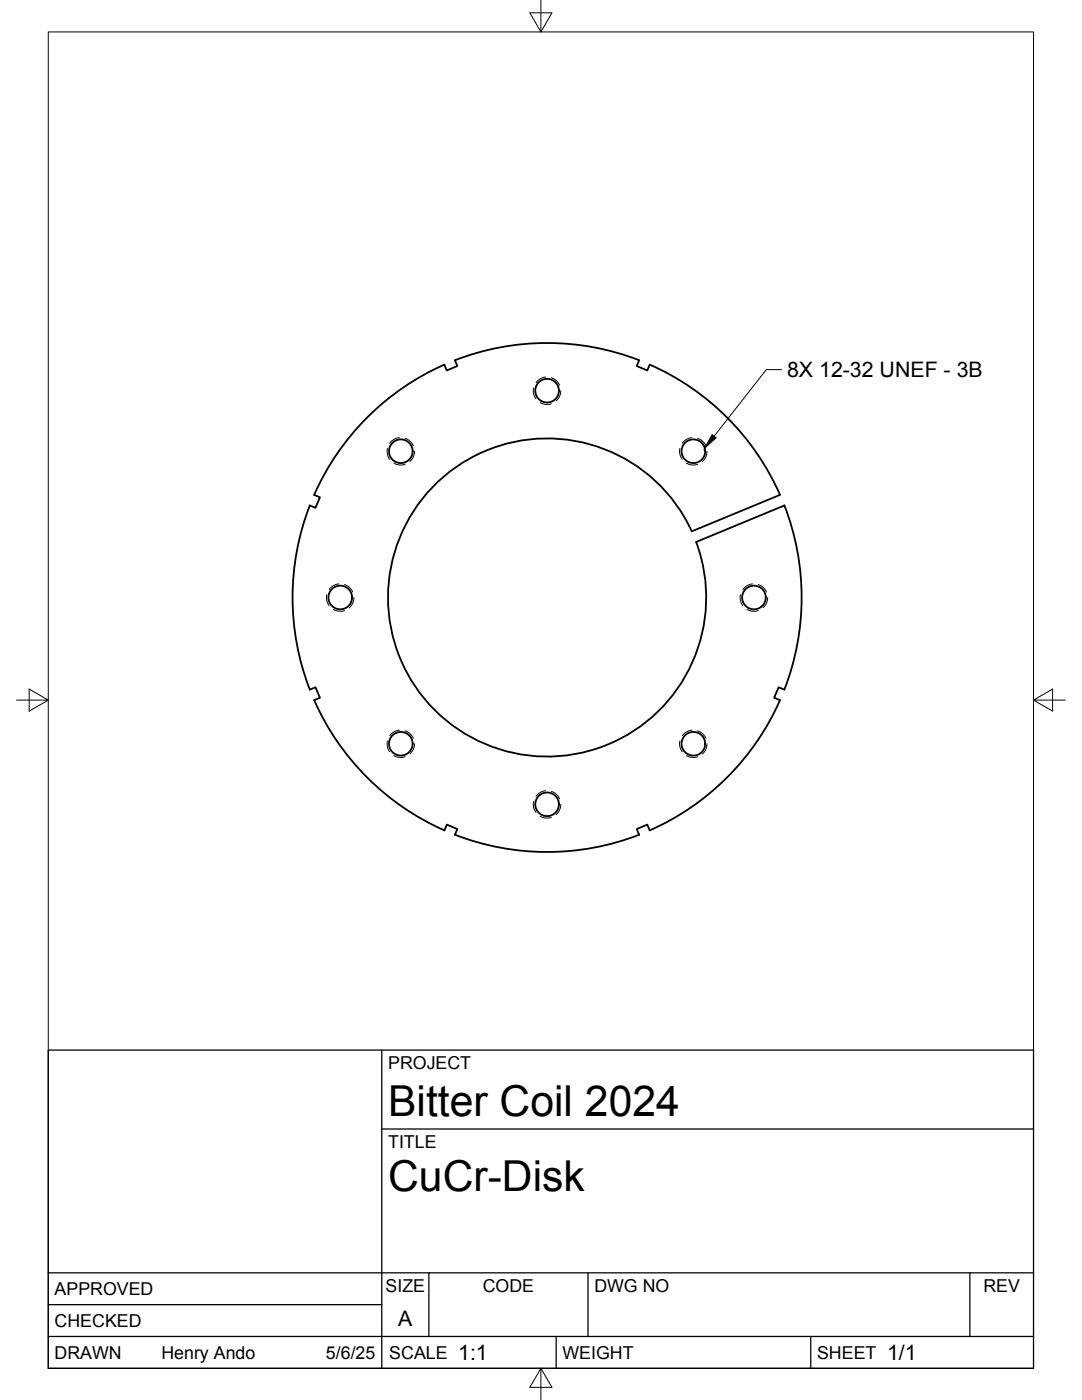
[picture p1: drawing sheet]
<svg xmlns="http://www.w3.org/2000/svg" width="216mm" height="279mm" viewBox="0 0 216 279" stroke-linecap="round" stroke-linejoin="round" font-family="sans-serif">
<!-- layer: Visible -->
<g fill="none" stroke="#000" stroke-width=".36">
<path d="M88.7 72.8a50.8 50.8 0 0 0-26 26M127.5 71.9l-.4 1.1 2.1 .9 .4-1.1a50.7 50.7 0 0 1 26 26l-17.6 7.2a31.7 31.7 0 0 0-54.3-5.7 31.7 31.7 0 0 0 21 50.4 31.7 31.7 0 0 0 34.2-42.5l17.6-7.3M127.5 71.9a50.7 50.7 0 0 0-36.7 0l.4 1.1-2 .9-.5-1.1M62.7 98.8l1.1 .5-.9 2-1.1-.4a50.8 50.8 0 0 0 0 36.7l1.1-.4 .9 2.1-1.1 .4M156.5 100.9a50.8 50.8 0 0 1 0 36.7M62.7 139.7a50.8 50.8 0 0 0 26 26M156.5 137.6l-1.1-.4-.9 2.1 1.1 .4a50.8 50.8 0 0 1-25.9 26l-.5-1.1-2.1 .9 .4 1.1M88.7 165.7l.5-1.1 2 .9-.4 1.1a50.8 50.8 0 0 0 36.7 0"/>
<circle cx="109.2" cy="78" r="2.36"/>
<circle cx="80" cy="90.1" r="2.36"/>
<circle cx="138.4" cy="90.1" r="2.36"/>
<circle cx="67.9" cy="119.2" r="2.36"/>
<circle cx="150.4" cy="119.2" r="2.36"/>
<circle cx="80" cy="148.4" r="2.36"/>
<circle cx="138.4" cy="148.4" r="2.36"/>
<circle cx="109.2" cy="160.5" r="2.36"/>
</g>
<!-- layer: Hidden -->
<g fill="none" stroke="#000" stroke-width=".2">
<path d="M106.5 77.4l-.1 .1a2.68 2.68 0 0 0 .5 2.1M108.9 75.3h-.2a2.74 2.74 0 0 0-1.7 1.1M110 75.4h.1a2.78 2.78 0 0 1 1.6 1.5M111.9 78a2.71 2.71 0 0 1-.9 2M77.3 89.5v.1a2.77 2.77 0 0 0 .4 2.1M78.6 92.4a2.64 2.64 0 0 0 2.2 .3M79.7 87.4h-.2a2.57 2.57 0 0 0-1.7 1.1M80.8 87.5h.1a2.84 2.84 0 0 1 1.6 1.5M82.7 90.1a2.78 2.78 0 0 1-.9 2M107.8 80.3a2.61 2.61 0 0 0 2.2 .3M135.7 89.5l-.1 .1a2.68 2.68 0 0 0 .5 2.1M137 92.4a2.61 2.61 0 0 0 2.2 .3"/>
<path d="M138.1 87.4h-.2a2.59 2.59 0 0 0-1.8 1.1M139.2 87.5h.1a2.74 2.74 0 0 1 1.5 1.5M141.1 90.1a2.57 2.57 0 0 1-.9 2M65.2 118.7v.1a2.7 2.7 0 0 0 .5 2.1M67.6 116.5h-.2a2.71 2.71 0 0 0-1.7 1.1M68.7 116.6l.1 .1a2.78 2.78 0 0 1 1.6 1.5M70.6 119.3a2.71 2.71 0 0 1-.9 2M147.8 118.7l-.1 .1a2.7 2.7 0 0 0 .5 2.1M150.2 116.5h-.3a2.74 2.74 0 0 0-1.7 1.1M151.3 116.6l.1 .1a2.78 2.78 0 0 1 1.5 1.5M153.2 119.3a2.71 2.71 0 0 1-.9 2M66.5 121.6a2.64 2.64 0 0 0 2.2 .3"/>
<path d="M149.1 121.6a2.61 2.61 0 0 0 2.2 .3M77.3 147.8v.2a2.77 2.77 0 0 0 .4 2M78.6 150.8a2.87 2.87 0 0 0 2.2 .2M79.7 145.7h-.2a2.79 2.79 0 0 0-1.7 1.1M80.8 145.8l.1 .1a2.9 2.9 0 0 1 1.6 1.4M82.7 148.4a2.78 2.78 0 0 1-.9 2.1M106.5 160h-.1a2.74 2.74 0 0 0 .5 2.1M108.9 157.8h-.2a2.74 2.74 0 0 0-1.7 1.1M110 157.9h.1a2.78 2.78 0 0 1 1.6 1.5M135.7 147.8l-.1 .2a2.68 2.68 0 0 0 .5 2M137 150.8a2.83 2.83 0 0 0 2.2 .2M138.1 145.7h-.2a2.82 2.82 0 0 0-1.8 1.1"/>
<path d="M139.2 145.8l.1 .1a2.78 2.78 0 0 1 1.5 1.4M141.1 148.4a2.57 2.57 0 0 1-.9 2.1M107.8 162.9a2.61 2.61 0 0 0 2.2 .2M111.9 160.5a2.71 2.71 0 0 1-.9 2.1"/>
</g>
<!-- layer: Border -->
<path d="M9.6 6.4h196.6v266.7h-196.6zM107.9 0v6.4l-2.2-3.8h4.4l-2.2 3.8M3.3 139.7h6.3l-3.8-2.2v4.4l3.8-2.2M206.2 139.7l3.8 2.2v-4.4l-3.8 2.2h6.4M107.9 273.1l2.2 3.8h-4.4l2.2-3.8v6.3" fill="none" stroke="#000" stroke-width=".2"/>
<!-- layer: Titleblock -->
<path d="M9.6 209.6h196.6v63.5h-196.6zM76.2 209.6v63.5M76.2 225.3h130M9.6 254h196.6M85.6 254v12.7M117.3 254v12.7M193.5 254v12.7M9.6 266.7h196.6M9.6 260.4h66.6M111 266.7v6.4M161.8 266.7v6.4" fill="none" stroke="#000" stroke-width=".25"/>
<!-- layer: Hole Notes -->
<path d="M142.1 86.7l.8 .7-2.3 2.1z" fill="#000" stroke="#000" stroke-width=".2"/>
<path d="M156 73.8h-3.1l-10.4 13.3" fill="none" stroke="#000" stroke-width=".2"/>
<g font-size="8.5">
<text x="77.4" y="222.8">Bitter Coil 2024</text>
<text x="77.4" y="237.8">CuCr-Disk</text>
</g>
<g font-size="4.3">
<text x="157.1" y="75.3">8X 12-32 UNEF - 3B</text>
<text x="79.5" y="264.5">A</text>
<text x="91.4" y="271.4">1:1</text>
<text x="177" y="271.4">1/1</text>
</g>
<g font-size="3.5">
<text x="77.4" y="213.4">PROJECT</text>
<text x="77.4" y="229.1">TITLE</text>
<text x="76.9" y="257.8">SIZE</text>
<text x="96.3" y="257.8">CODE</text>
<text x="118.6" y="257.8">DWG NO</text>
<text x="196.2" y="257.8">REV</text>
<text x="10.9" y="258.5">APPROVED</text>
<text x="10.9" y="264.8">CHECKED</text>
<text x="10.9" y="271.2">DRAWN</text>
<text x="32.2" y="271.2">Henry Ando</text>
<text x="65" y="271.2">5/6/25</text>
<text x="77.7" y="271.2">SCALE</text>
<text x="112.2" y="271.2">WEIGHT</text>
<text x="163" y="271.2">SHEET</text>
</g>
</svg>
